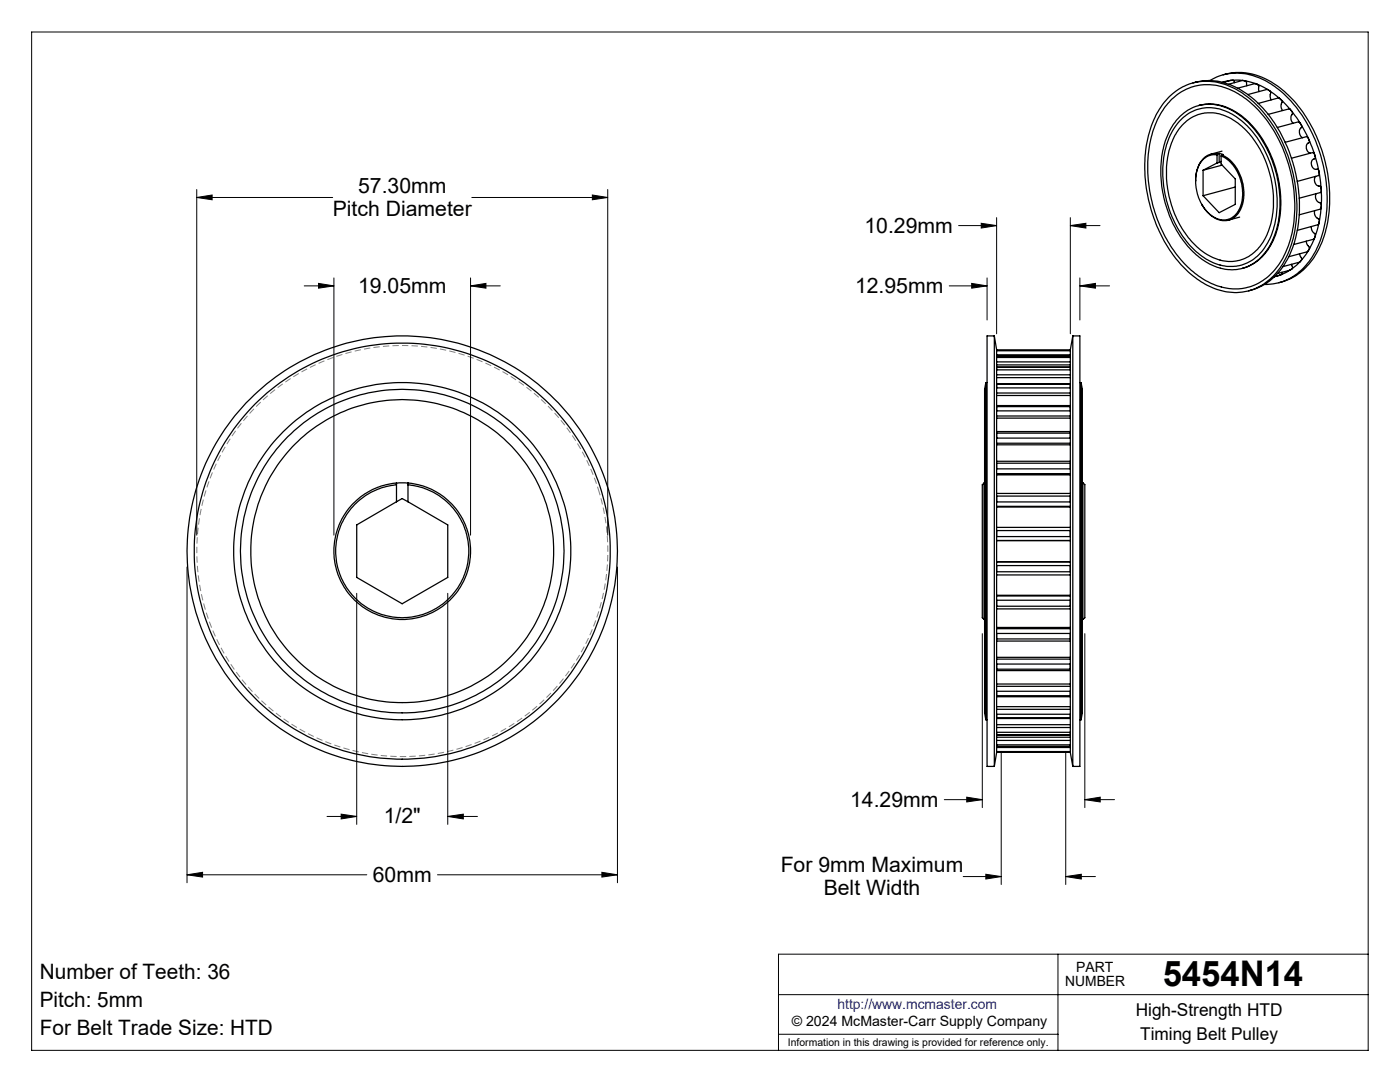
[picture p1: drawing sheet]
<svg xmlns="http://www.w3.org/2000/svg" width="279mm" height="216mm" viewBox="0 0 279 216" stroke-linecap="round" stroke-linejoin="round" font-family="sans-serif">
<g fill="none" stroke="#000" stroke-width=".2">
<path d="M6.3 6.4h266.7v203.2h-266.7zM39.3 39.4l3-.5v1zM39.3 37.8v69M39.3 39.4h27.1M94.2 39.4h27.1M118.2 38.9l3.1 .5-3.1 .5zM121.3 37.8v69M60.7 57h5.9M63.6 56.6l3 .4-3 .5zM66.6 55.5v51.3M93.9 57l3.1-.4v.9zM93.9 55.5v51.3"/>
<path d="M93.9 57h5.9M189.4 57h7.6M191.3 45h7.6M193.9 56.6l3.1 .4-3.1 .5zM195.8 44.6l3.1 .4-3.1 .5zM197 55.5v8.4M198.9 43.4v23.2M213.6 45l3.1-.4v.9zM213.6 43.4v23.2M213.6 45h5.9M215.5 57l3.1-.4v.9zM215.5 57h5.9"/>
<path d="M215.5 55.5v8.4M37.3 113.1v63M71.2 118.4v46.1M89.4 118.4v46.1M123.2 113.1v63M196 126.4v34.7M216.5 126.4v34.7M188.5 159.6h7.5M192.9 159.1l3.1 .5-3.1 .4zM199.8 149.9v26.6M212.7 149.9v26.6M216.5 159.6l3.1-.5v.9z"/>
<path d="M216.5 159.6h5.9M37.3 174.6l3.1-.5v.9zM37.3 174.6h35.9M65.3 162.9h5.9M68.1 162.5l3.1 .4-3.1 .5zM87.3 174.6h35.9M89.4 162.9l3.1-.4v.9zM89.4 162.9h5.9M120.1 174.1l3.1 .5-3.1 .4zM192.2 174.9h7.6M196.7 174.4l3.1 .5-3.1 .5zM212.7 174.9l3.1-.5v1z"/>
<path d="M212.7 174.9h5.9M155.4 198.5h117.6M211.1 190.4v19.2M273 190.4h-117.6v19.2M155.4 206.4h55.7"/>
</g>
<path d="M119.5 98a41 41 0 0 0-68.7-16.5 41 41 0 0 0 18.9 68.1 41 41 0 0 0 50.4-49.6l-.6-2" fill="none" stroke="#808080" stroke-width=".2" stroke-dasharray="1.3 .6" stroke-dashoffset=".4" stroke-linecap="butt"/>
<path d="M39.3 39.4l3-.5v1zM118.2 38.9l3.1 .5-3.1 .5zM37.3 174.6l3.1-.5v.9zM120.1 174.1l3.1 .5-3.1 .4zM89.4 162.9l3.1-.4v.9zM68.1 162.5l3.1 .4-3.1 .5zM63.6 56.6l3 .4-3 .5zM93.9 57l3.1-.4v.9zM215.5 57l3.1-.4v.9zM193.9 56.6l3.1 .4-3.1 .5zM213.6 45l3.1-.4v.9zM195.8 44.6l3.1 .4-3.1 .5zM192.9 159.1l3.1 .5-3.1 .4zM216.5 159.6l3.1-.5v.9zM196.7 174.4l3.1 .5-3.1 .5zM212.7 174.9l3.1-.5v1z" fill="#000"/>
<g fill="none" stroke="#000" stroke-width=".25">
<path d="M233.5 19.2a10.9 10.9 0 0 1 13.7-1.1 24.9 24.9 0 0 1 10 13.4 26.8 26.8 0 0 1-.4 19.7 11.5 11.5 0 0 1-10.4 7.2 15.6 15.6 0 0 1-11.3-6.4 29.4 29.4 0 0 1-5.6-25.9 16.2 16.2 0 0 1 4-6.9zM233.9 19.8a10.5 10.5 0 0 1 12.9-1.3 24.1 24.1 0 0 1 10.5 14.7 25.4 25.4 0 0 1-1.3 18.3 10.9 10.9 0 0 1-10.4 6.1 16.3 16.3 0 0 1-11.1-7.3 28.7 28.7 0 0 1-4.3-24.3 15.7 15.7 0 0 1 3.7-6.2zM238.1 16.5a12.4 12.4 0 0 1 11.5 2.8 28.1 28.1 0 0 1 9.5 18.1 23.3 23.3 0 0 1-2.9 15.6 11.4 11.4 0 0 1-7 5M241.5 16.1a10.9 10.9 0 0 1 10.9 0 24.4 24.4 0 0 1 11 14.3 26.8 26.8 0 0 1-.8 19.6 11.5 11.5 0 0 1-9.8 6.8h-.4M243.9 16.4a12 12 0 0 1 11.4 3.2 27.2 27.2 0 0 1 7.2 27.5 11.8 11.8 0 0 1-8.1 8.1l1.4-.4v-.5M244.1 14.9a12.4 12.4 0 0 1 11.5 2.8 28.2 28.2 0 0 1 9.7 19.2 21.8 21.8 0 0 1-3.8 15.5 10.9 10.9 0 0 1-6.3 4M245.3 16.8l2.8-.7 .6 .2 .1 .8M245.6 16.1l-1.5 .3M245.6 16.1h.1M245.6 16.1h.6l.2 .4M247 17.6l3.5-.9 .5 .2 .2 .2 .1 1.2M249 18.9l4-1 .6 .4-.1 1 .2 .6"/>
<path d="M235.4 23.4a8.6 8.6 0 0 1 11.2-.9 21.2 21.2 0 0 1 8.5 14.1 18 18 0 0 1-2.5 13.7 8.6 8.6 0 0 1-12.1 1.8 21.2 21.2 0 0 1-8.7-15.8 16.7 16.7 0 0 1 3.1-12.5zM235.4 24.2a8.1 8.1 0 0 1 10.7-1.3 19.8 19.8 0 0 1 8.4 13.4 17.6 17.6 0 0 1-2.3 13.4 8.3 8.3 0 0 1-11.7 1.9 20.5 20.5 0 0 1-8.3-15.3 16.1 16.1 0 0 1 3.2-12.1zM235.9 25a7.8 7.8 0 0 1 10.6-.8 19.5 19.5 0 0 1 7.6 14.5 14.7 14.7 0 0 1-3.3 11.2 7.7 7.7 0 0 1-10.1 .8 19.5 19.5 0 0 1-7.9-15.1 14.8 14.8 0 0 1 3.1-10.6zM239.2 21.1a9.8 9.8 0 0 1 9.1 2.4 22.7 22.7 0 0 1 6.3 23.3 10.2 10.2 0 0 1-6.3 6.6l-.4 .2M240.1 34v5.1M242.9 30.9h-.7a4.1 4.1 0 0 0-3.5 3.8v2.7l.5 2 .7 1.5 .9 1.2 1 .9 1.3 .7 1.2 .2a4.2 4.2 0 0 0 3.6-4.1l.1-1.5-.1-1.3-.5-1.7-.5-1.1-.9-1.4-.9-.8-1.4-.9M242.9 32.5l-2.8 1.5M242.9 30.9v1.6M243 30.7h-.1a3.9 3.9 0 0 0-4.1 3.4l-.2 2M243 30.7l-.1 .2M243.3 30.6l.8 .2-.3 .1M243.3 30.6l-.3 .1"/>
<path d="M243.3 30.6v1.8M243.3 32.4l-.4 .1M243.7 31.1v1.6l2.8 3v5.1l-3.2 1.6-3.2-3.3M243.7 32.2l-.4 .2M243.8 30.9l1.4 .8 1.1 1.1 .6 .9 .9 1.9 .3 1.3 .1 2.2-.2 1.6-.3 .8a3.6 3.6 0 0 1-6.3 1.3l-.9-1-.6-1M243.8 30.9l-.1 .2M243.9 30.2l-2.2 .6M243.9 32.9l-3.8 1.1M246.5 37.3l-6.4 1.8M251.1 20.6l4.2-1.1 .6 .7-.2 1.1 .3 .7M253.1 22.8l4.3-1.1 .6 .8-.4 .8v.5l.5 .8M254.9 25.4l4.4-1.1 .5 .8v.2l-.5 .7 .1 .7 .2 .5 .4 .3"/>
<path d="M256.5 28.4l4.3-1.2 .2 .2 .3 .9-.5 .6-.1 .7 .3 .6 .5 .4M257.7 31.6l4.3-1.2 .3 .2 .2 .7-.1 .4-.6 .3-.1 .9 .5 .8 .9 .2 .2 1.1-4.4 1.2M262.6 35.2l-.3 .5 .1 .8 .4 .5 .8 .3 .1 1-4.4 1.2M262.7 38.7l-.2 .2 .1 .7 .3 .6 .7 .4v1l-4.3 1.3M247.4 43.3l-2.2 .6M257.7 52.7l.3 .8-.4 .3-2.6 .8M259.3 50.7l.5 .9v.3l-.4 .4-3.4 .9M260.7 48.1l.1 .6 .5 .8-.4 .7-3.7 1M261.7 45.2l.1 .8 .7 .8-.2 .8-4.1 1.2M262.4 42v1l.9 1-.2 .8-4.2 1.2M196.7 76.3v67.3M196.7 76.3l-.2 1.4v64.5l.2 1.4"/>
<path d="M196.7 76.3h.3M198.4 67l.5 2.8v80.4l-.5 2.7M198.4 67v85.9M198.4 67h-1.4v85.9h1.4M198.9 76.7h14.7v.7h-14.7zM198.9 73.3h14.7v.5h-14.7zM198.9 71h14.7v.3h-14.7zM198.9 69.9h14.7v.1h-14.7zM198.9 76.6h14.7M198.9 73.2h14.7M198.9 78.9h14.7M198.9 78.4h14.7"/>
<path d="M198.9 75.4h14.7M198.9 74.8h14.7M198.9 72.8h14.7M198.9 72.2h14.7M198.9 70.8h14.7M214.1 67h1.4v85.9h-1.4M214.1 67v85.9M214.1 67l-.5 2.8v80.4l.5 2.7M215.5 76.3h.3M215.8 76.3l.2 1.4v64.5l-.2 1.4M215.8 76.3v67.3M79.1 96.7a13.3 13.3 0 0 0-10.1 20.2 13.3 13.3 0 0 0 22.6 0 13.3 13.3 0 0 0-10.2-20.2"/>
<path d="M79.1 96.4a13.6 13.6 0 0 0-10.4 20.7 13.6 13.6 0 0 0 23.2 0 13.6 13.6 0 0 0-10.5-20.7M79.1 96.4h2.3M79.1 96.4v3.7M81.4 96.4v3.7M196.4 96.4v27.2M196.4 96.4l-.4 .3v26.6l.4 .3M196.4 96.4h.1M198.9 99h14.7v1.2h-14.7zM198.9 92.4h14.7v1.2h-14.7zM198.9 86.4h14.7v1h-14.7zM198.9 81.1h14.7v.9h-14.7zM198.9 98.5h14.7"/>
<path d="M198.9 92h14.7M198.9 86.1h14.7M198.9 80.9h14.7M198.9 94.8h14.7M198.9 94.5h14.7M198.9 88.8h14.7M198.9 88.4h14.7M198.9 83.4h14.7M198.9 83h14.7M216 96.3h.1M216.1 96.3v27.3M216.1 96.3l.4 .4v26.6l-.4 .3"/>
<path d="M79.1 100.1l-7.9 4.6v10.5l9.1 5.3 9.1-5.3v-10.5l-8-4.6M79.1 100.1l1.2-.6 1.1 .6M198.9 112.9h14.7v1.2h-14.7zM198.9 105.9h14.7v1.2h-14.7zM198.9 119.8h14.7v1.2h-14.7zM198.9 114.7h14.7M198.9 105.2h14.7M198.9 112.1h14.7M198.9 107.8h14.7M198.9 118.9h14.7M198.9 101h14.7M198.9 118.8h14.7"/>
<path d="M198.9 101.2h14.7M196.4 123.6h.1M198.9 126.4h14.7v1.1h-14.7zM198.9 132.5h14.7v1h-14.7zM198.9 137.9h14.7v.9h-14.7zM198.9 121.5h14.7M198.9 127.9h14.7M198.9 133.8h14.7M198.9 139h14.7M198.9 125.2h14.7M198.9 125.4h14.7M198.9 131.2h14.7"/>
<path d="M198.9 131.5h14.7M198.9 136.5h14.7M198.9 136.9h14.7M216 123.6h.1M196.7 143.6h.3M198.9 142.5h14.7v.7h-14.7zM198.9 146.1h14.7v.5h-14.7zM198.9 148.6h14.7v.3h-14.7zM198.9 150h14.7v.1h-14.7zM198.9 143.4h14.7M198.9 146.7h14.7M198.9 149h14.7"/>
<path d="M198.9 141h14.7M198.9 141.5h14.7M198.9 144.6h14.7M198.9 145.2h14.7M198.9 147.1h14.7M198.9 147.7h14.7M198.9 149.2h14.7M215.5 143.6h.3"/>
<circle cx="80.3" cy="110" r="41.5"/>
<circle cx="80.3" cy="110" r="32.3"/>
<circle cx="80.3" cy="110" r="33.6"/>
<circle cx="80.3" cy="110" r="30.2"/>
<circle cx="80.3" cy="110" r="43"/>
</g>
<text font-size="7.1" x="232.1" y="196.8">5454N14</text>
<g font-size="4.2">
<text x="71.5" y="38.4">57.30mm</text>
<text x="66.4" y="43.2">Pitch Diameter</text>
<text x="172.5" y="46.4">10.29mm</text>
<text x="71.5" y="58.4">19.05mm</text>
<text x="170.6" y="58.4">12.95mm</text>
<text x="169.7" y="161">14.29mm</text>
<text x="76.6" y="164.3">1/2&quot;</text>
<text x="155.8" y="173.9">For 9mm Maximum</text>
<text x="74.4" y="175.9">60mm</text>
<text x="164.4" y="178.7">Belt Width</text>
<text x="7.9" y="195.4">Number of Teeth: 36</text>
<text x="7.9" y="200.9">Pitch: 5mm</text>
<text x="7.9" y="206.5">For Belt Trade Size: HTD</text>
</g>
<g font-size="3.5">
<text x="226.7" y="202.8">High-Strength HTD</text>
<text x="227.6" y="207.5">Timing Belt Pulley</text>
</g>
<g font-size="2.8">
<text x="212.6" y="196.8">NUMBER</text>
<text x="214.8" y="194">PART</text>
<text x="158" y="204.8">© 2024 McMaster-Carr Supply Company</text>
</g>
<text font-size="2.8" fill="#00f" x="167.1" y="201.4">http://www.mcmaster.com</text>
<text font-size="2.1" x="157.3" y="208.6">Information in this drawing is provided for reference only.</text>
</svg>
